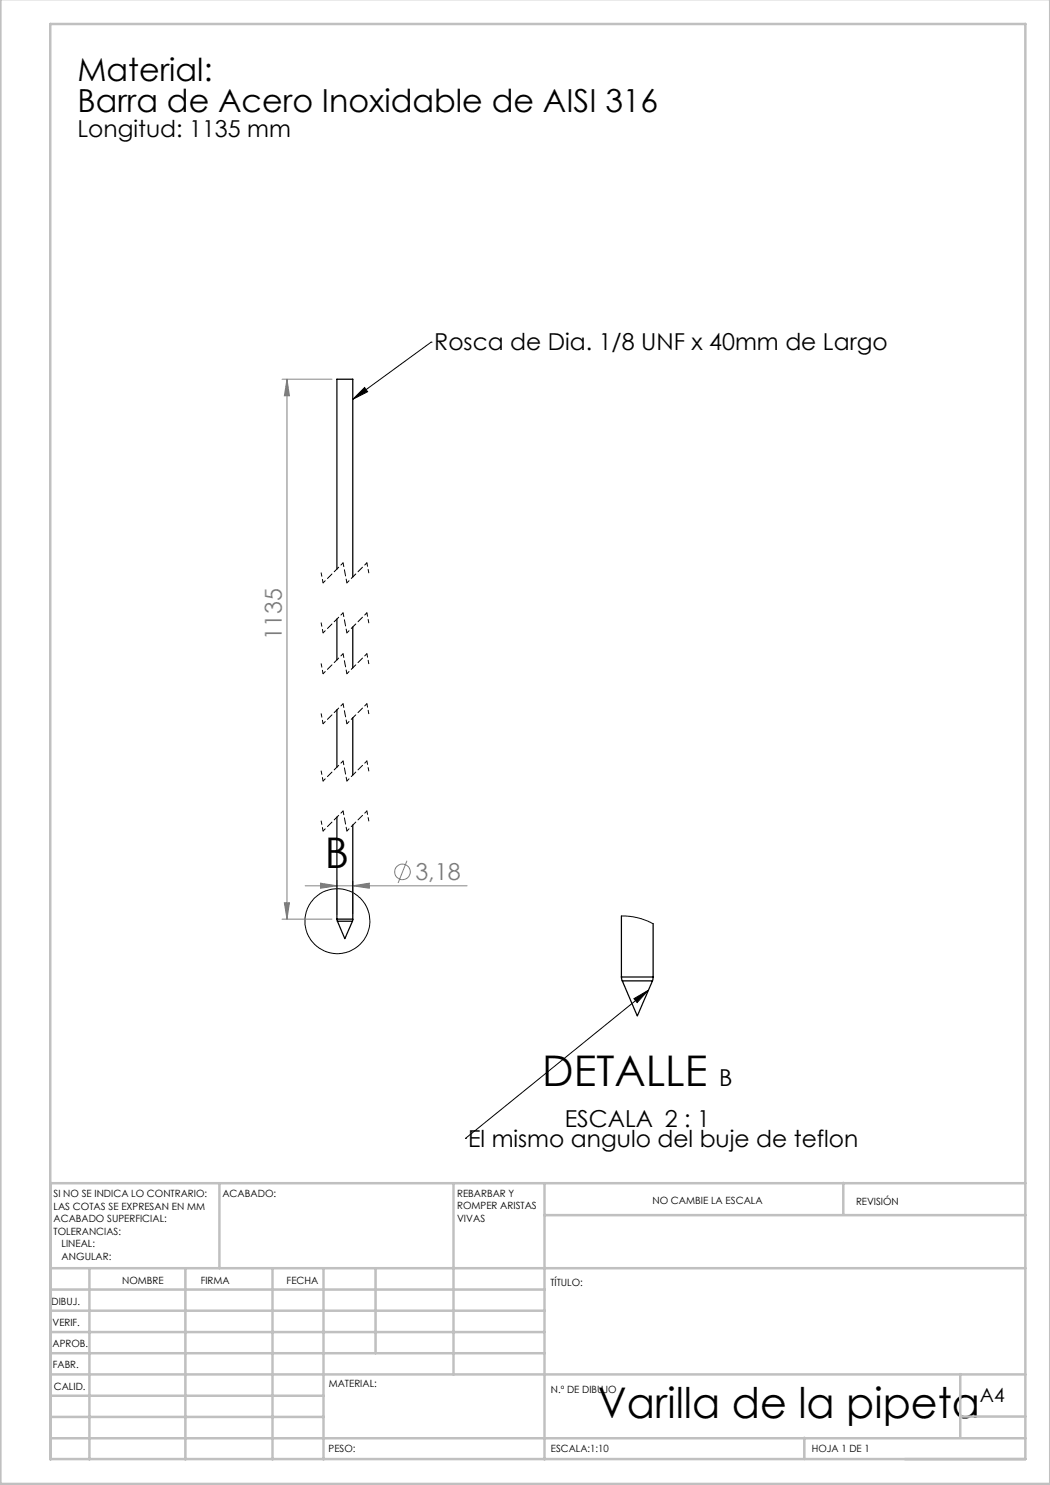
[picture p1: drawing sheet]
<svg xmlns="http://www.w3.org/2000/svg" width="210mm" height="297mm" viewBox="0 0 210 297" stroke-linecap="round" stroke-linejoin="round" font-family="sans-serif">
<g fill="none" stroke="#808080" stroke-width=".2">
<path d="M56.4 75.8h10M57.4 75.8v108M57.4 75.8l.5 3.4h-1zM61 177.2h32.4M64.1 176.6l3.3 .6-3.3 .5zM67.4 176.1v6.7M70.6 177.2l3.3-.6v1.1zM70.6 176.1v6.7M81.4 172.2l-1.8 4.4M56.4 183.8h10M56.9 180.5h1l-.5 3.3z"/>
<circle cx="80.5" cy="174.4" r="1.55"/>
</g>
<g fill="none" stroke="#000" stroke-width=".2">
<path d="M70.6 79.9l2.3-2.4 .6 .8zM86.2 68.4h.1M86.2 68.4l-15.6 11.5M126.8 199.7l2.9-1.7-2.3 2.5zM129.7 198l-36.6 29.7M93.1 227.7h.1"/>
<circle cx="67.5" cy="184.2" r="6.5"/>
</g>
<path d="M64.6 116.6l-.4-2M73.8 114.6l-.4-2M64.6 134.7l-.4-2M64.6 126.6l-.4-2M73.8 132.7l-.4-2M73.8 124.6l-.4-2M64.6 144.7l-.4-2M64.6 156.2l-.4-2M73.8 142.7l-.4-2M73.8 154.2l-.4-2M64.6 166.2l-.4-2M73.8 164.2l-.4-2" fill="none" stroke="#000" stroke-width=".2" stroke-dasharray="1.3 .6" stroke-dashoffset=".6"/>
<path d="M68.6 112.6l-4 4M73.4 112.6l-4 4M68.6 130.7l-4 4M68.6 122.6l-4 4M73.4 130.7l-4 4M73.4 122.6l-4 4M68.6 140.7l-4 4M68.6 152.2l-4 4M73.4 140.7l-4 4M73.4 152.2l-4 4M68.6 162.2l-4 4M73.4 162.2l-4 4" fill="none" stroke="#000" stroke-width=".2" stroke-dasharray="1.3 .6" stroke-dashoffset=".7"/>
<path d="M69.4 116.6l-.8-4M69.4 134.7l-.8-4M69.4 126.6l-.8-4M69.4 144.7l-.8-4M69.4 156.2l-.8-4M69.4 166.2l-.8-4" fill="none" stroke="#000" stroke-width=".2" stroke-dasharray="1.3 .6" stroke-dashoffset=".5"/>
<g fill="none" stroke="#c0c0c0" stroke-width=".5">
<path d="M.1 -.1v296.9h209.9v-296.9M10.1 4.8h195v287h-195zM43.9 236.6v17M90.7 236.6v38.3M108.9 236.6v55.3M168.7 236.6v6.3M205.1 236.6h-195v55.3M10.1 253.6h195M10.1 257.9h98.8M17.9 253.6v38.3M37.1 253.6v38.3M54.5 253.6v38.3"/>
<path d="M64.7 253.6v38.3M75.1 253.6v17M108.9 243h96.2M10.1 270.6h98.8M10.1 266.4h98.8M10.1 262.1h98.8M10.1 279.1h54.6M10.1 274.9h195M192.1 274.8v12.7M10.1 287.7h195M10.1 283.4h54.6M160.9 287.5v4.3"/>
<path d="M192.1 283.3h13"/>
</g>
<path d="M70.6 79.9l2.3-2.4 .6 .8zM126.8 199.7l2.9-1.7-2.3 2.5z" fill="#000"/>
<g fill="#808080">
<path d="M70.6 177.2l3.3-.6v1.1zM64.1 176.6l3.3 .6-3.3 .5z"/>
<path d="M56.9 180.5h1l-.5 3.3zM57.4 75.8l.5 3.4h-1z"/>
</g>
<g fill="none" stroke="#000" stroke-width=".25">
<path d="M67.4 113.8v-38h3.2v39.6M67.4 123.8v8.2M70.6 125.4v8.2M67.4 142v11.4M70.6 143.5v11.5M67.4 163.4v20.4M70.6 165v18.8M67.4 183.8l.1 .5M67.4 183.8h3.2M67.5 184.3l1.5 3.4 1.5-3.4M67.5 184.3h3M70.6 183.8l-.1 .5"/>
<path d="M124.3 195.4l.2 .8M124.3 195.4h6.3M124.3 183.2v12.2M124.5 196.2l3 7 3-7M124.5 196.2h6M130.6 195.4l-.1 .8M130.6 184.7v10.7"/>
</g>
<path d="M124.3 183.2l1.7 .1 1.4 .2 2.2 .8 1 .4" fill="none" stroke="#000" stroke-width=".2"/>
<g font-size="8.5">
<text x="65" y="173.7">B</text>
<text x="108.4" y="217.1">DETALLE</text>
<text x="119.6" y="283.5">Varilla de la pipeta</text>
</g>
<g font-size="6.3">
<text x="15.5" y="16.1">Material:</text>
<text x="15.5" y="22.5">Barra de Acero Inoxidable de AISI 316</text>
</g>
<g font-size="4.7">
<text x="15.5" y="27.4">Longitud: 1135 mm</text>
<text x="86.8" y="70.1">Rosca de Dia. 1/8 UNF x 40mm de Largo</text>
<text x="143.8" y="217.1">B</text>
<text x="112.9" y="225.3">ESCALA 2 : 1</text>
<text x="93.6" y="229.3">El mismo angulo del buje de teflon</text>
</g>
<g font-size="4.7" fill="#808080">
<text x="56.4" y="128.1" transform="rotate(-90 56.4 128.1)">1135</text>
<text x="83.1" y="176.1">3,18</text>
</g>
<text font-size="3.9" x="196" y="280.4">A4</text>
<g font-size="2">
<text x="10.7" y="239.5">SI NO SE INDICA LO CONTRARIO:</text>
<text x="44.5" y="239.5">ACABADO:</text>
<text x="91.4" y="239.4">REBARBAR Y</text>
<text x="10.7" y="242">LAS COTAS SE EXPRESAN EN MM</text>
<text x="10.7" y="244.5">ACABADO SUPERFICIAL:</text>
<text x="91.4" y="241.9">ROMPER ARISTAS</text>
<text x="91.4" y="244.4">VIVAS</text>
<text x="130.5" y="240.8">NO CAMBIE LA ESCALA</text>
<text x="171.2" y="241">REVISIÓN</text>
<text x="10.7" y="247">TOLERANCIAS:</text>
<text x="12.3" y="249.5">LINEAL:</text>
<text x="12.3" y="252">ANGULAR:</text>
<text x="24.4" y="256.9">NOMBRE</text>
<text x="40.1" y="256.8">FIRMA</text>
<text x="57.3" y="256.8">FECHA</text>
<text x="110.1" y="257.1">TÍTULO:</text>
<text x="10.3" y="260.9">DIBUJ.</text>
<text x="10.5" y="269.3">APROB.</text>
<text x="10.5" y="265.2">VERIF.</text>
<text x="10.6" y="273.6">FABR.</text>
<text x="10.8" y="278">CALID.</text>
<text x="65.8" y="277.4">MATERIAL:</text>
<text x="110.2" y="278.5">N.º DE DIBUJO</text>
<text x="65.7" y="290.4">PESO:</text>
<text x="110.2" y="290.5">ESCALA:1:10</text>
<text x="162.4" y="290.4">HOJA 1 DE 1</text>
</g>
</svg>
